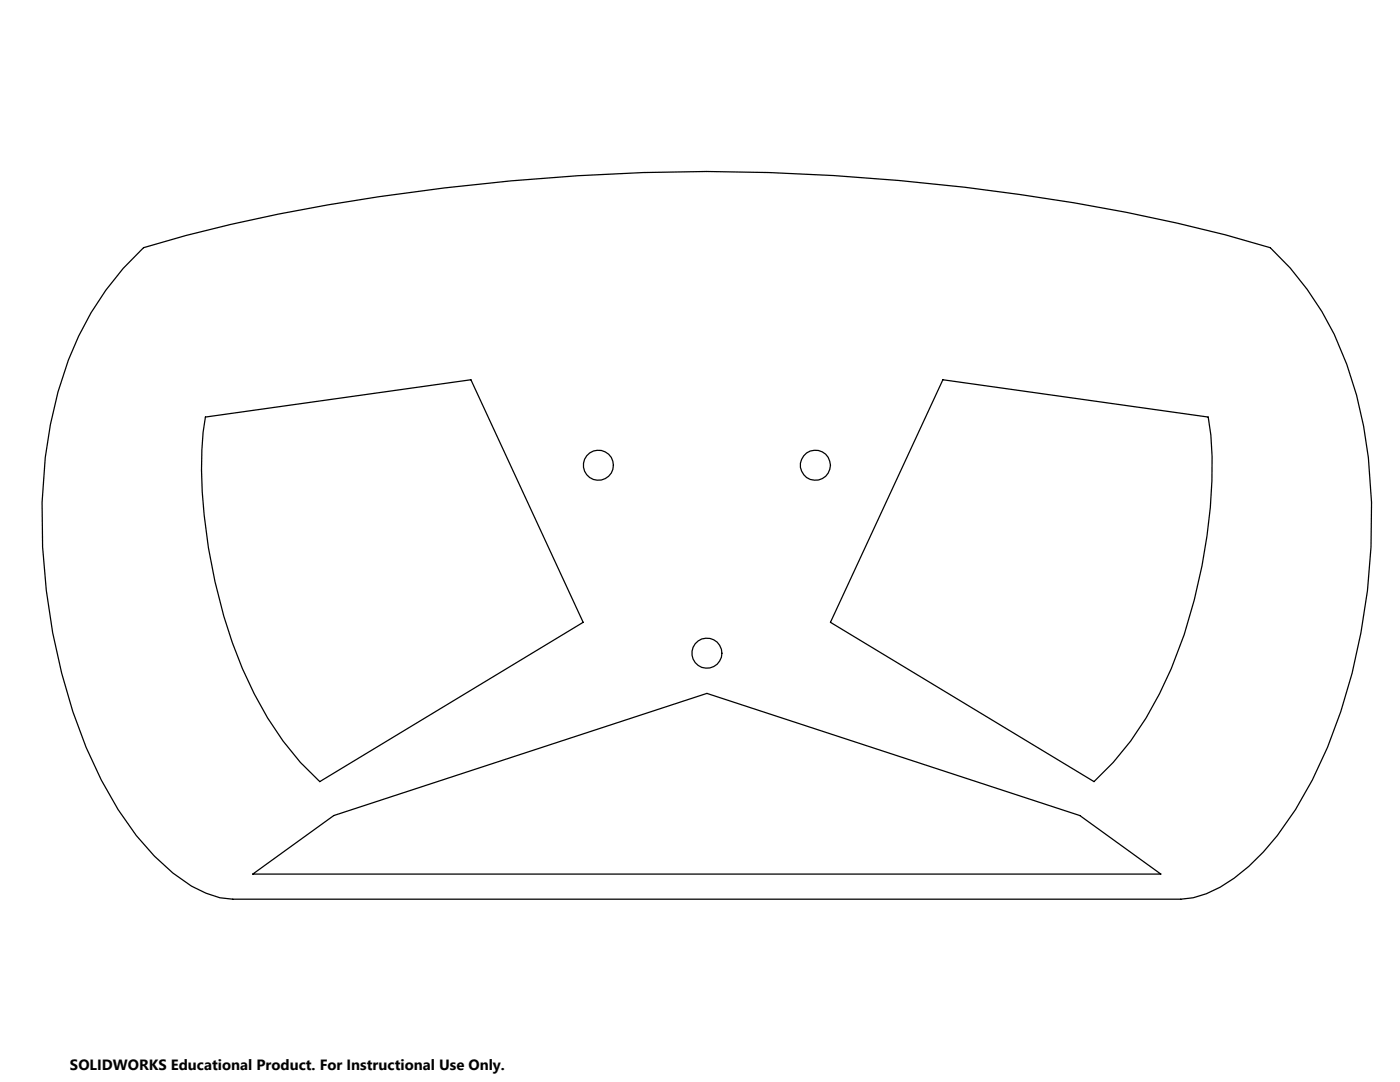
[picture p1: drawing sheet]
<svg xmlns="http://www.w3.org/2000/svg" width="279mm" height="216mm" viewBox="0 0 279 216" stroke-linecap="round" stroke-linejoin="round" font-family="sans-serif">
<g fill="none" stroke="#000" stroke-width=".25">
<path d="M28.6 49.4a349.4 349.4 0 0 1 60.1-11.9 434.3 434.3 0 0 1 146.2 7l9.6 2.3 9 2.6a60.3 60.3 0 0 1 17.2 29.4 108.7 108.7 0 0 1 .9 47.5 103.6 103.6 0 0 1-13 35.2 45.8 45.8 0 0 1-15.1 15.5l-2.7 1.3-2.7 .8-2.4 .3h-189.2l-2.6-.3-2.8-.9-2.9-1.4a46.8 46.8 0 0 1-14.6-15.3 94.3 94.3 0 0 1-11.3-27.2 117.1 117.1 0 0 1-2.2-49.6 62.7 62.7 0 0 1 18.5-35.3zM188.2 75.8l52.9 7.4a73.3 73.3 0 0 1-.2 23.8 95.5 95.5 0 0 1-12.2 36.3l-3.1 4.6-3.4 4.2-3.9 3.9-52.6-31.8zM41 83.2l53-7.4 22.4 48.4-52.6 31.8a61.6 61.6 0 0 1-15.4-22.6 107.8 107.8 0 0 1-8.1-43.6l.2-3.5zM50.4 174.4l16.2-11.7 74.5-24.3 74.4 24.3 16.2 11.7z"/>
<circle cx="119.4" cy="92.8" r="3"/>
<circle cx="162.7" cy="92.8" r="3"/>
<circle cx="141.1" cy="130.3" r="3"/>
</g>
<text font-size="3" x="14" y="213.5">SOLIDWORKS Educational Product. For Instructional Use Only.</text>
</svg>
